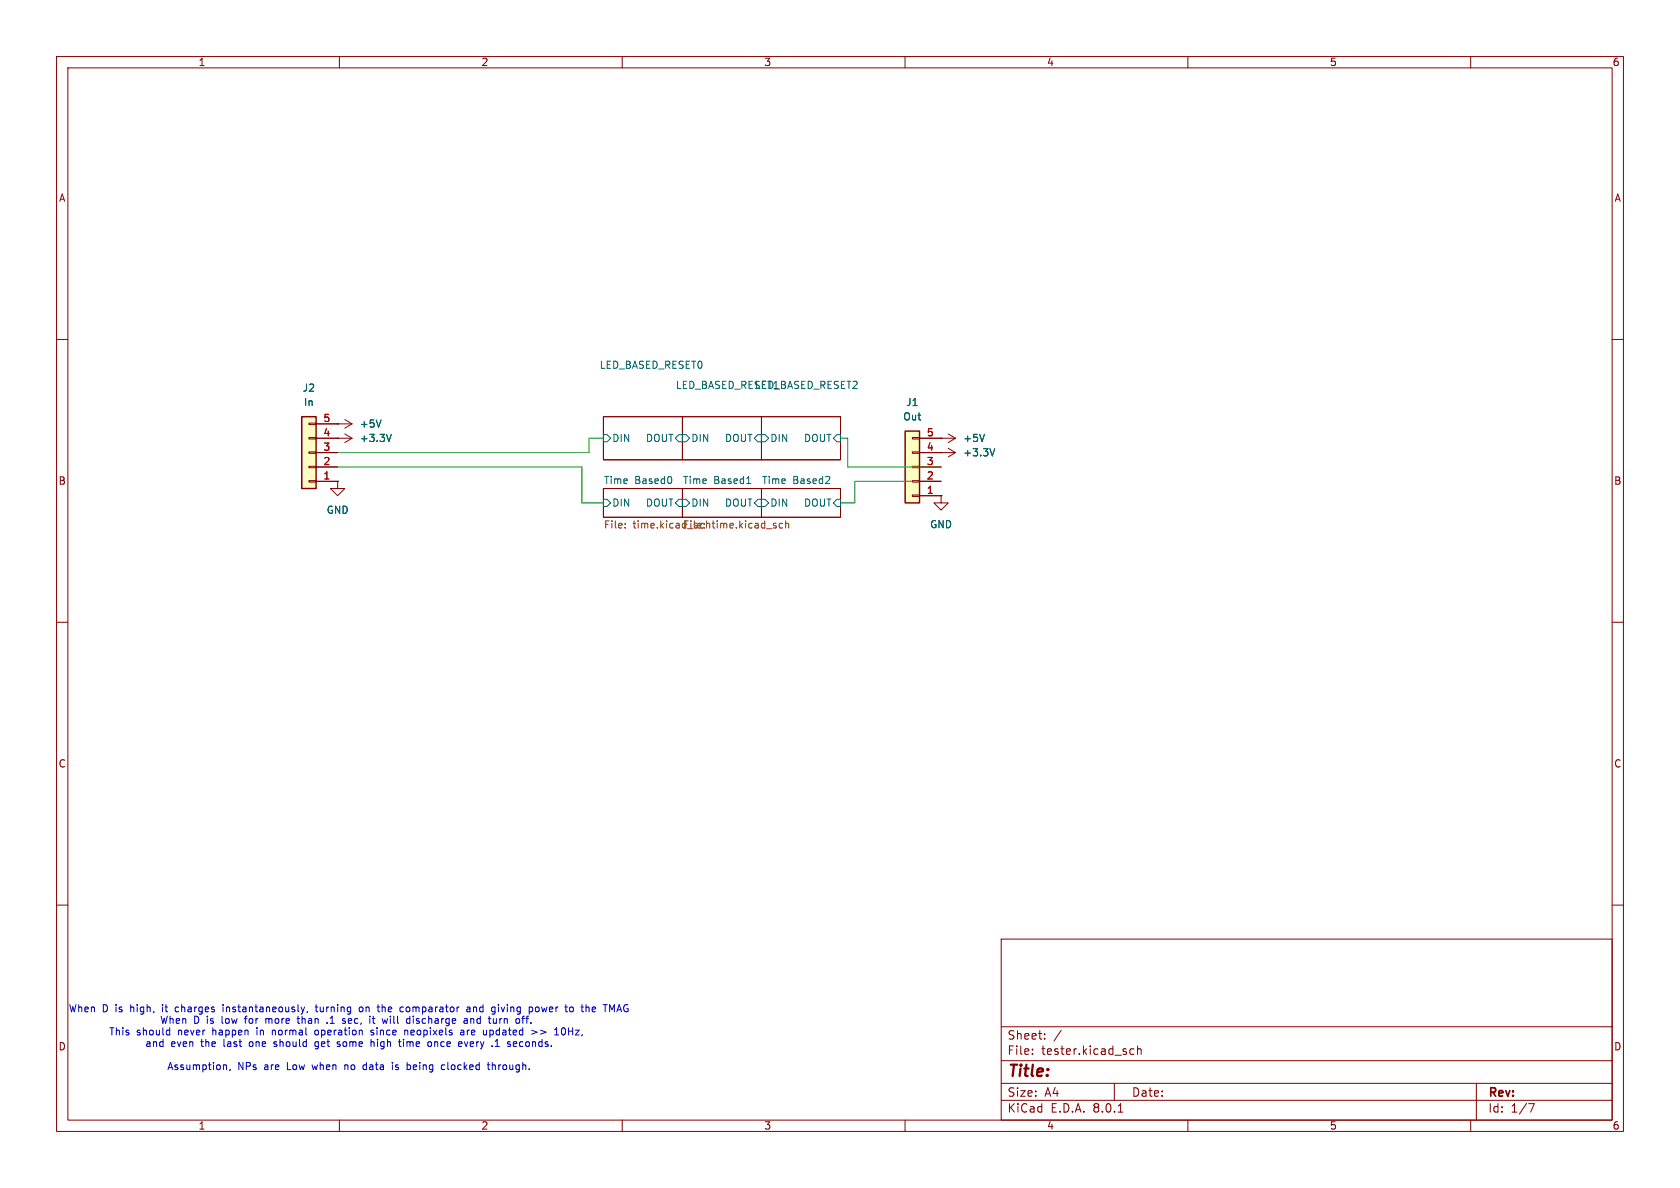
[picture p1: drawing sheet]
<svg xmlns="http://www.w3.org/2000/svg" width="297mm" height="210mm" viewBox="0 0 297 210" stroke-linecap="round" stroke-linejoin="round" font-family="sans-serif">
<g fill="none" stroke="#840000" stroke-width=".18">
<path d="M10 10h277v190h-277zM12 12h273v186h-273zM60 10v2M110 10v2M160 10v2M210 10v2M260 10v2M10 60h2M285 60h2M59.7 74.9h.1M59.7 74.9h2.5M61 74.2l1.2 .7"/>
<path d="M62.2 74.9l-1.2 .8M106.7 73.7h13.9v7.6h-13.9zM120.6 73.7h14v7.6h-14zM134.6 73.7h14v7.6h-14zM166.4 77.5h.1M166.4 77.5h2.5M167.6 79.2l1.3 .8M167.6 76.7l1.3 .8M168.9 77.5l-1.3 .7M106.7 86.4h13.9v5h-13.9zM120.6 86.4h14v5h-14zM134.6 86.4h14v5h-14z"/>
<path d="M166.4 80h.1M166.4 87.6v1.3h1.2l-1.2 1.3-1.3-1.3h1.3M166.4 87.6h.1M166.4 80h2.5M168.9 80l-1.3 .8M10 110h2M285 110h2M10 160h2M285 160h2M177 166h108v32h-108zM60 198v2M110 198v2"/>
<path d="M160 198v2M177 194.5h108M177 191.5h108M177 187.5h108M177 181.5h108M182.5 186.3v.1M182.5 185.5v.1M184.7 183.6v.1M184.7 182.8v.1M187.6 182.1l-1.3 2M197 191.5v3M197.7 196.6h.8"/>
<path d="M199.7 186.1l.3 .3 .5-.1M200.5 185.5l-.5-.1-.3 .3M201.1 185.5l.2-.1 .4 .1v.9M201.1 184.9v1.5M210 198v2M260 198v2M261 191.5v6.5M270.2 195.1h1l-.6 1.5"/>
</g>
<g fill="none" stroke="#006464" stroke-width=".18">
<path d="M67.4 74.2l-.5 1.3M106.7 76.8h.6l.6 .7-.6 .6h-.6zM119.4 77.5l.6-.7h.6v1.3h-.6zM120.6 76.8h.7l.6 .7-.6 .6h-.7zM134 76.8h.6v1.3h-.6l-.7-.6zM134.6 76.8h.7l.6 .7-.6 .6h-.7zM148 76.8h.6v1.3h-.6l-.7-.6zM174 76.8l-.4 1.2M175.9 79.3l-.5 1.3M106.7 88.3h.6l.6 .6-.6 .6h-.6zM120 88.3h.6v1.2h-.6l-.6-.6zM120.6 88.3h.7l.6 .6-.6 .6h-.7z"/>
<path d="M132 85.5h.7M134 88.3h.6v1.2h-.6l-.7-.6zM134.6 88.3h.7l.6 .6-.6 .6h-.7zM145.9 85.5h.8M146.6 84.3v.5M148 88.3h.6v1.2h-.6l-.7-.6z"/>
</g>
<path d="M110.5 93.2v.1M110.5 92.6v.1M124.5 93.2v.1M124.5 92.6v.1M124.9 92.1v1.2M125.3 92.5l-.4 .1M138 92.5l.3 .1M138.3 93.3h-.3M138.9 92.6l.2-.1 .3 .1v.7M138.9 92.1v1.2" fill="none" stroke="#725600" stroke-width=".18"/>
<path d="M160 76.2h2.6v12.7h-2.6z" fill="#ffffc2"/>
<g fill="none" stroke="#840000" stroke-width=".18">
<path d="M59.7 77.5h.1M59.7 77.5h2.5M61 76.7l1.2 .8M62.2 77.5l-1.2 .7M161.3 77.3h1.3v.3h-1.3zM161.3 79.9h1.3v.2h-1.3zM162.6 77.5h3.8M161.3 82.4h1.3v.3h-1.3zM161.3 85h1.3v.2h-1.3zM161.3 87.5h1.3v.3h-1.3zM162.6 87.6h3.8M162.6 85.1h3.8"/>
<path d="M162.6 82.6h3.8M162.6 80h3.8"/>
</g>
<path d="M160 76.2h2.6v12.7h-2.6z" fill="none" stroke="#840000" stroke-width=".25"/>
<path d="M69.2 76.8l-.4 1.2" fill="none" stroke="#006464" stroke-width=".18"/>
<path d="M53.3 73.7h2.6v12.7h-2.6z" fill="#ffffc2"/>
<g fill="none" stroke="#840000" stroke-width=".18">
<path d="M54.6 74.8h1.3v.3h-1.3zM54.6 77.3h1.3v.3h-1.3zM54.6 79.9h1.3v.2h-1.3zM55.9 77.5h3.8M55.9 74.9h3.8M59.7 74.9h.1M59.7 77.5h.1M162.6 77.5h3.8M166.4 77.5h.1M54.6 82.4h1.3v.3h-1.3zM54.6 85h1.3v.2h-1.3zM55.9 85.1h3.8"/>
<path d="M55.9 82.6h3.8M55.9 80h3.8M59.7 85.1v1.3h1.3l-1.3 1.2-1.3-1.2h1.3M59.7 85.1h.1M162.6 85.1h3.8M162.6 82.6h3.8M162.6 80h3.8M162.6 87.6h3.8M166.4 87.6h.1M166.4 80h.1"/>
</g>
<path d="M53.3 73.7h2.6v12.7h-2.6z" fill="none" stroke="#840000" stroke-width=".25"/>
<g fill="none" stroke="#0000c2" stroke-width=".18">
<path d="M31.2 178l-.2 .3v.3l.2 .3M39.4 177.6v.1M39.4 178v.9M52.7 179.6v1.1l.3 .2M53.2 178l.3 .9M53.5 178.9l-.1 .3M53.8 178l-.3 .9M54.4 178.8l-.1 .2M55.7 178h.5M55.9 177.6v1.1l.3 .2M63.6 178.1l.1-.1 .4 .1 .1 .5-.1 .2-.4 .1-.1-.2zM66 179.6v1.1l.3 .2"/>
<path d="M67.6 177.6v1.3M67.7 178l-.1 .1M71.2 178l.1 .1M71.3 178.8l-.1 .1M71.9 178.1v.6M72.5 179.6v1.3M82.6 178.1h.4l.1 .8M83.1 178.3l-.4 .1-.2 .2 .2 .3 .4-.1M83.7 178v.9M83.9 178l-.2 .1M88.1 177.6v.1M88.1 178v.9"/>
<path d="M92.4 179.8v1.1M93.1 179.8v1.1M94.1 178.1v.6M95.3 178.3l-.2-.3-.3 .1-.1 .2 .1 .5 .3 .1 .2-.3M101.1 178l.3 .3v.3l-.3 .3M105.1 178h-.2l-.2 .2v.6l.4 .1M105.3 178.3l-.6 .1M108.2 178.5l.4-.9v1.3M109.5 177.6l-.5 1.3M29.6 182.1l.4 .1M30 181.7v1.2M30 182.9h-.4"/>
<path d="M39.6 188.3h.4v.8M40.7 189l-.1 .3M47 180.1v.8M47.1 180.1l-.1 .1M48.1 182.1v.8M48.3 182.1l-.2 .1M48.4 184.9l.1 .1M48.6 184.1l-.2 .2 .2 .3M55.7 185.4h.3M56.1 182.1l-.3 .1-.2 .1 .1 .5 .4 .1M56.2 184.1h-.3l-.2 .3v.5l.5 .1M57.8 180.8v.1"/>
<path d="M58.4 180.9h.7M59.7 184.2v.3l.4 .3M60.1 184.8l-.1 .2-.4-.1M60.5 180.3l.6 .4-.2 .2-.4-.1M60.6 180.1l-.1 .1M61 188.2v.9M61.1 188.2l-.1 .2M64.7 188.2l-.4 .1-.1 .2v.5l.5 .1M65.6 184.3l.2-.2 .3 .1v.8M65.6 183.7v1.3M65.8 180.1h.5M66 182.2l-.3-.1-.1 .2 .5 .4"/>
<path d="M66.1 182.8l-.2 .1h-.3M68.5 180.1l-.2 .8-.3-.6M69.4 187.8v.1M69.4 188.2v.9M70.4 184.1h.5M70.6 184.8l.3 .2M71.3 183.7v.1M71.3 184.1v.9M71.5 182.2l.2-.1 .3 .1 .1 .7M71.5 182.1v.8M72.1 188.2l.4 .1 .1 .2-.1 .5-.4 .1M72.5 180.8l-.4 .1"/>
<path d="M73.1 180.1v.8M76.2 184.2l.1 .6-.1 .1-.3 .1M78 188.8l.3 .3 .3-.1M78.6 188.3l-.3-.1-.3 .3M82 182.2v.7M82 182.4l-.4 .1-.2 .1 .2 .3h.4M82.1 180.1h.5v.8M82.1 184.1l.3 .9 .3-.9M82.6 180.4h-.4l-.2 .2 .2 .3 .4-.1M83.2 180.1v.8M83.6 180.1l-.4 .1M86 182.1v.8"/>
<path d="M86 182.8l-.1 .1M86.1 188.2h.5M86.3 187.8v1.1l.3 .2M87 187.8v1.3M87.4 188.2l-.4 .2M87.5 185h.8M87.8 180.8l-.4 .1M87.8 180.1v.8M87.9 183.7v1.3M90.8 184.8l.1 .2 .4-.1M90.8 184.2v.1M91.3 184.2l.1 .2-.6 .2"/>
<path d="M94 182.1l1 .4-1 .3M98 182.9h.8M98.3 181.9l.1-.2v1.2M99.8 181.7h-.1a.68 .68 0 0 0-.5 .6 .68 .68 0 0 0 .5 .6h.1"/>
</g>
<path d="M106.7 77.5h-2.6v2.5h-44.4M148.6 77.5h1.3v5.1h16.5M59.7 82.6h43.2v6.3h3.8M166.4 85.1h-15.3v3.8h-2.5" fill="none" stroke="#009600" stroke-width=".18"/>
<path d="M67.4 74.2l-.5 1.3M69.2 76.8l-.4 1.2M174 76.8l-.4 1.2M175.9 79.3l-.5 1.3" fill="none" stroke="#006464" stroke-width=".18"/>
<text font-size="2.8" fill="#840000" x="178" y="190.9">Title:</text>
<g font-size="2.1" fill="#840000">
<text x="178" y="184">Sheet:</text>
<text x="178" y="186.7">File:</text>
<text x="184.1" y="186.7">tester.kicad_sch</text>
<text x="178" y="196.9">KiCad</text>
<text x="178" y="194.1">Size:</text>
<text x="184.7" y="194.1">A4</text>
<text x="185.7" y="196.9">E.D.A.</text>
<text x="193.3" y="196.9">8.0.1</text>
<text x="200" y="194.1">Date:</text>
<text x="263" y="194.3">Rev:</text>
<text x="263" y="196.9">Id:</text>
<text x="267.1" y="196.9">1/7</text>
</g>
<g font-size="1.8" fill="#840000">
<text x="35" y="11.9">1</text>
<text x="85" y="11.9">2</text>
<text x="135" y="11.9">3</text>
<text x="185" y="11.9">4</text>
<text x="235" y="11.9">5</text>
<text x="285" y="11.9">6</text>
<text x="10.3" y="35.9">A</text>
<text x="285.3" y="35.9">A</text>
<text x="10.3" y="85.9">B</text>
<text x="285.3" y="85.9">B</text>
<text x="10.3" y="135.9">C</text>
<text x="285.3" y="135.9">C</text>
<text x="10.3" y="185.9">D</text>
<text x="285.3" y="185.9">D</text>
<text x="35" y="199.9">1</text>
<text x="85" y="199.9">2</text>
<text x="135" y="199.9">3</text>
<text x="185" y="199.9">4</text>
<text x="235" y="199.9">5</text>
<text x="285" y="199.9">6</text>
</g>
<g font-size="1.8" fill="#006464">
<text x="105.9" y="65.3">LED_BASED_RESET0</text>
<text x="53.4" y="69.4">J2</text>
<text x="53.6" y="72">In</text>
<text x="119.4" y="68.8">LED_BASED_RESET1</text>
<text x="133.3" y="68.8">LED_BASED_RESET2</text>
<text x="160.1" y="72">J1</text>
<text x="63.5" y="75.8">+5V</text>
<text x="159.6" y="74.5">Out</text>
<text x="63.5" y="78.3">+3.3V</text>
<text x="108.1" y="78.3">DIN</text>
<text x="114.1" y="78.3">DOUT</text>
<text x="122.1" y="78.3">DIN</text>
<text x="128.1" y="78.3">DOUT</text>
<text x="136.1" y="78.3">DIN</text>
<text x="142" y="78.3">DOUT</text>
<text x="170.2" y="78.3">+5V</text>
<text x="170.2" y="80.9">+3.3V</text>
<text x="106.7" y="85.6">Time</text>
<text x="108.1" y="89.8">DIN</text>
<text x="112.2" y="85.6">Based0</text>
<text x="114.1" y="89.8">DOUT</text>
<text x="120.6" y="85.6">Time</text>
<text x="122.1" y="89.8">DIN</text>
<text x="126.2" y="85.6">Based1</text>
<text x="128.1" y="89.8">DOUT</text>
<text x="134.6" y="85.6">Time</text>
<text x="136.1" y="89.8">DIN</text>
<text x="140.1" y="85.6">Based2</text>
<text x="142" y="89.8">DOUT</text>
<text x="57.7" y="91">GND</text>
<text x="164.3" y="93.6">GND</text>
</g>
<g font-size="1.8" fill="#a90000">
<text x="57.1" y="77.2">4</text>
<text x="57.1" y="74.7">5</text>
<text x="163.8" y="77.2">5</text>
<text x="57.1" y="82.3">2</text>
<text x="57.1" y="79.8">3</text>
<text x="163.8" y="82.3">3</text>
<text x="163.8" y="79.8">4</text>
<text x="57.1" y="84.8">1</text>
<text x="163.8" y="87.4">1</text>
<text x="163.8" y="84.8">2</text>
</g>
<g font-size="1.8" fill="#725600">
<text x="106.7" y="93.8">File:</text>
<text x="111.9" y="93.8">time.kicad_sch</text>
<text x="120.6" y="93.8">File:</text>
<text x="125.9" y="93.8">time.kicad_sch</text>
</g>
<g font-size="1.8" fill="#0000c2">
<text x="12.1" y="179.1">When</text>
<text x="18.1" y="179.1">D is</text>
<text x="23.3" y="179.1">high,</text>
<text x="29.1" y="179.1">it</text>
<text x="31.6" y="179.1">charges</text>
<text x="40.3" y="179.1">instantaneously,</text>
<text x="56.9" y="179.1">turning</text>
<text x="64.8" y="179.1">on</text>
<text x="68.3" y="179.1">the</text>
<text x="72.4" y="179.1">comparator</text>
<text x="84.4" y="179.1">and</text>
<text x="89" y="179.1">giving</text>
<text x="95.8" y="179.1">power</text>
<text x="102.5" y="179.1">to</text>
<text x="105.5" y="179.1">the</text>
<text x="109.7" y="179.1">TMAG</text>
<text x="19.2" y="183.2">This</text>
<text x="24.1" y="183.2">should</text>
<text x="25.6" y="185.3">and</text>
<text x="28.2" y="181.2">When</text>
<text x="30.2" y="185.3">even</text>
<text x="31.6" y="183.2">never</text>
<text x="34.2" y="181.2">D is</text>
<text x="35.7" y="185.3">the</text>
<text x="37.8" y="183.2">happen</text>
<text x="39.5" y="181.2">low</text>
<text x="39.8" y="185.3">last</text>
<text x="43.8" y="181.2">for</text>
<text x="44.5" y="185.3">one</text>
<text x="45.8" y="183.2">in</text>
<text x="47.6" y="181.2">more</text>
<text x="48.8" y="183.2">normal</text>
<text x="49.1" y="185.3">should</text>
<text x="53.5" y="181.2">than</text>
<text x="56.5" y="183.2">operation</text>
<text x="56.5" y="185.3">get</text>
<text x="58.8" y="181.2">.1</text>
<text x="60.7" y="185.3">some</text>
<text x="61.8" y="181.2">sec,</text>
<text x="66.6" y="183.2">since</text>
<text x="66.8" y="181.2">it</text>
<text x="66.8" y="185.3">high</text>
<text x="69.3" y="181.2">will</text>
<text x="72" y="185.3">time</text>
<text x="72.8" y="183.2">neopixels</text>
<text x="73.7" y="181.2">discharge</text>
<text x="77.3" y="185.3">once</text>
<text x="82.9" y="183.2">are</text>
<text x="83" y="185.3">every</text>
<text x="84.1" y="181.2">and</text>
<text x="87.1" y="183.2">updated</text>
<text x="88.7" y="181.2">turn</text>
<text x="89" y="185.3">.1</text>
<text x="92" y="185.3">seconds.</text>
<text x="93.7" y="181.2">off.</text>
<text x="95.8" y="183.2">&gt;&gt;</text>
<text x="100.1" y="183.2">10Hz,</text>
<text x="29.5" y="189.4">Assumption,</text>
<text x="42" y="189.4">NPs</text>
<text x="46.8" y="189.4">are</text>
<text x="51" y="189.4">Low</text>
<text x="55.7" y="189.4">when</text>
<text x="61.6" y="189.4">no</text>
<text x="65" y="189.4">data</text>
<text x="70.4" y="189.4">is</text>
<text x="73.2" y="189.4">being</text>
<text x="79.5" y="189.4">clocked</text>
<text x="87.9" y="189.4">through.</text>
</g>
</svg>
